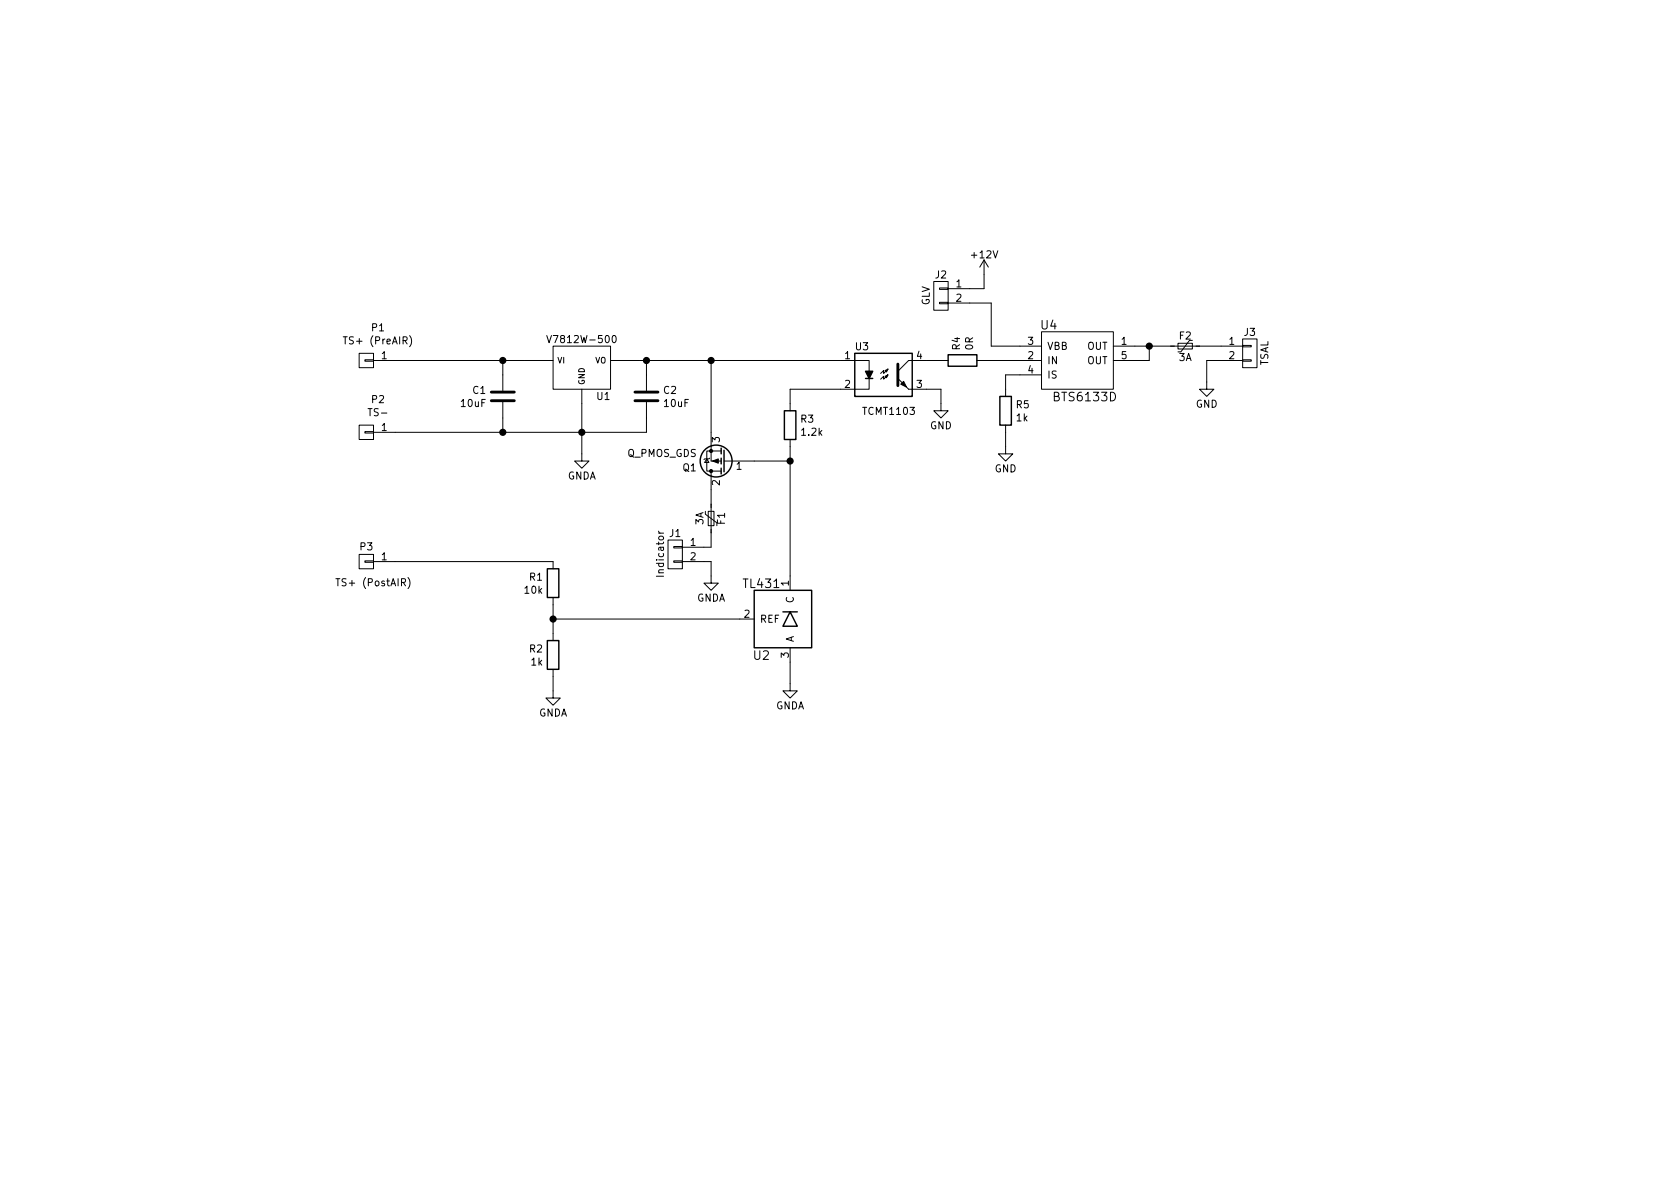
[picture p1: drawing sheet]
EESchema Schematic File Version 2
LIBS:power
LIBS:device
LIBS:transistors
LIBS:conn
LIBS:linear
LIBS:regul
LIBS:74xx
LIBS:cmos4000
LIBS:adc-dac
LIBS:memory
LIBS:xilinx
LIBS:microcontrollers
LIBS:dsp
LIBS:microchip
LIBS:analog_switches
LIBS:motorola
LIBS:texas
LIBS:intel
LIBS:audio
LIBS:interface
LIBS:digital-audio
LIBS:philips
LIBS:display
LIBS:cypress
LIBS:siliconi
LIBS:opto
LIBS:atmel
LIBS:contrib
LIBS:valves
LIBS:UNCAMotorsports
LIBS:tsal-cache
EELAYER 25 0
EELAYER END
$Descr A4 11693 8268
encoding utf-8
Sheet 1 1
Title ""
Date ""
Rev ""
Comp ""
Comment1 ""
Comment2 ""
Comment3 ""
Comment4 ""
$EndDescr
$Comp
L CONN_01X02 J3
U 1 1
P 8700 2450
F 0 "J3" H 8700 2600 50  0000 C CNN
F 1 "TSAL" V 8800 2450 50  0000 C CNN
F 2 "" H 8700 2450 50  0001 C CNN
F 3 "" H 8700 2450 50  0001 C CNN
	1    8700 2450
	1    0    0    -1  
$EndComp
$Comp
L GND #PWR8
U 1 1
P 8400 2650
F 0 "#PWR8" H 8400 2400 50  0001 C CNN
F 1 "GND" H 8400 2500 50  0000 C CNN
F 2 "" H 8400 2650 50  0001 C CNN
F 3 "" H 8400 2650 50  0001 C CNN
	1    8400 2650
	1    0    0    -1  
$EndComp
$Comp
L BTS6133D U4
U 1 1
P 7500 2500
F 0 "U4" H 7300 2750 60  0000 C CNN
F 1 "BTS6133D" H 7550 2250 60  0000 C CNN
F 2 "" H 7650 2700 60  0000 C CNN
F 3 "" H 7650 2700 60  0000 C CNN
	1    7500 2500
	1    0    0    -1  
$EndComp
$Comp
L TL431 U2
U 1 1
P 5500 4300
F 0 "U2" H 5700 4050 60  0000 C CNN
F 1 "TL431" H 5700 4550 60  0000 C CNN
F 2 "" H 5500 4250 60  0000 C CNN
F 3 "" H 5500 4250 60  0000 C CNN
	1    5500 4300
	-1   0    0    -1  
$EndComp
$Comp
L R R4
U 1 1
P 6700 2500
F 0 "R4" H 6770 2546 50  0000 L CNN
F 1 "0R" H 6770 2455 50  0000 L CNN
F 2 "Resistors_SMD:R_0805_HandSoldering" V 6630 2500 50  0001 C CNN
F 3 "" H 6700 2500 50  0000 C CNN
	1    6700 2500
	0    -1   -1   0   
$EndComp
$Comp
L R R5
U 1 1
P 7000 2850
F 0 "R5" H 7070 2896 50  0000 L CNN
F 1 "1k" H 7070 2805 50  0000 L CNN
F 2 "Resistors_SMD:R_0805_HandSoldering" V 6930 2850 50  0001 C CNN
F 3 "" H 7000 2850 50  0000 C CNN
	1    7000 2850
	1    0    0    -1  
$EndComp
$Comp
L GND #PWR7
U 1 1
P 7000 3100
F 0 "#PWR7" H 7000 2850 50  0001 C CNN
F 1 "GND" H 7000 2950 50  0000 C CNN
F 2 "" H 7000 3100 50  0001 C CNN
F 3 "" H 7000 3100 50  0001 C CNN
	1    7000 3100
	1    0    0    -1  
$EndComp
$Comp
L +12V #PWR6
U 1 1
P 6850 1900
F 0 "#PWR6" H 6850 1750 50  0001 C CNN
F 1 "+12V" H 6850 2040 50  0000 C CNN
F 2 "" H 6850 1900 50  0001 C CNN
F 3 "" H 6850 1900 50  0001 C CNN
	1    6850 1900
	1    0    0    -1  
$EndComp
$Comp
L R R1
U 1 1
P 3850 4050
F 0 "R1" H 3920 4096 50  0000 L CNN
F 1 "10k" H 3920 4005 50  0000 L CNN
F 2 "Resistors_SMD:R_0805_HandSoldering" V 3780 4050 50  0001 C CNN
F 3 "" H 3850 4050 50  0000 C CNN
	1    3850 4050
	-1   0    0    -1  
$EndComp
$Comp
L R R2
U 1 1
P 3850 4550
F 0 "R2" H 3920 4596 50  0000 L CNN
F 1 "1k" H 3920 4505 50  0000 L CNN
F 2 "Resistors_SMD:R_0805_HandSoldering" V 3780 4550 50  0001 C CNN
F 3 "" H 3850 4550 50  0000 C CNN
	1    3850 4550
	-1   0    0    -1  
$EndComp
$Comp
L CONN_01X01 P3
U 1 1
P 2550 3900
F 0 "P3" H 2550 3800 50  0000 C CNN
F 1 "TS+ (PostAIR)" H 2500 4050 50  0000 C CNN
F 2 "Wire_Pads:SolderWirePad_single_1mmDrill" H 2550 3900 50  0001 C CNN
F 3 "" H 2550 3900 50  0000 C CNN
	1    2550 3900
	-1   0    0    1   
$EndComp
$Comp
L TCMT1103 U3
U 1 1
P 6150 2600
F 0 "U3" H 5950 2800 50  0000 L CNN
F 1 "TCMT1103" H 6000 2350 50  0000 L CNN
F 2 "UNCAMotorsports:SSOP-4" H 5950 2400 50  0001 L CIN
F 3 "" H 6150 2600 50  0001 L CNN
	1    6150 2600
	1    0    0    -1  
$EndComp
$Comp
L GND #PWR5
U 1 1
P 6550 2800
F 0 "#PWR5" H 6550 2550 50  0001 C CNN
F 1 "GND" H 6550 2650 50  0000 C CNN
F 2 "" H 6550 2800 50  0001 C CNN
F 3 "" H 6550 2800 50  0001 C CNN
	1    6550 2800
	1    0    0    -1  
$EndComp
$Comp
L V7812W-500 U1
U 1 1
P 4050 2550
F 0 "U1" H 4200 2354 50  0000 C CNN
F 1 "V7812W-500" H 4050 2750 50  0000 C CNN
F 2 "" H 4050 2550 50  0000 C CNN
F 3 "" H 4050 2550 50  0000 C CNN
	1    4050 2550
	1    0    0    -1  
$EndComp
$Comp
L C C2
U 1 1
P 4500 2750
F 0 "C2" H 4615 2796 50  0000 L CNN
F 1 "10uF" H 4615 2705 50  0000 L CNN
F 2 "Capacitors_ThroughHole:CP_Radial_D5.0mm_P2.00mm" H 4538 2600 50  0001 C CNN
F 3 "" H 4500 2750 50  0000 C CNN
	1    4500 2750
	1    0    0    -1  
$EndComp
$Comp
L C C1
U 1 1
P 3500 2750
F 0 "C1" H 3615 2796 50  0000 L CNN
F 1 "10uF" H 3615 2705 50  0000 L CNN
F 2 "Capacitors_ThroughHole:CP_Radial_D5.0mm_P2.00mm" H 3538 2600 50  0001 C CNN
F 3 "" H 3500 2750 50  0000 C CNN
	1    3500 2750
	-1   0    0    -1  
$EndComp
$Comp
L CONN_01X01 P1
U 1 1
P 2550 2500
F 0 "P1" H 2469 2275 50  0000 C CNN
F 1 "TS+ (PreAIR)" H 2469 2366 50  0000 C CNN
F 2 "Wire_Pads:SolderWirePad_single_2mmDrill" H 2550 2500 50  0001 C CNN
F 3 "" H 2550 2500 50  0000 C CNN
	1    2550 2500
	-1   0    0    1   
$EndComp
$Comp
L CONN_01X01 P2
U 1 1
P 2550 3000
F 0 "P2" H 2469 2775 50  0000 C CNN
F 1 "TS-" H 2469 2866 50  0000 C CNN
F 2 "Wire_Pads:SolderWirePad_single_2mmDrill" H 2550 3000 50  0001 C CNN
F 3 "" H 2550 3000 50  0000 C CNN
	1    2550 3000
	-1   0    0    1   
$EndComp
$Comp
L GNDA #PWR2
U 1 1
P 4050 3150
F 0 "#PWR2" H 4050 2900 50  0001 C CNN
F 1 "GNDA" H 4050 3000 50  0000 C CNN
F 2 "" H 4050 3150 50  0001 C CNN
F 3 "" H 4050 3150 50  0001 C CNN
	1    4050 3150
	1    0    0    -1  
$EndComp
$Comp
L GNDA #PWR4
U 1 1
P 5500 4750
F 0 "#PWR4" H 5500 4500 50  0001 C CNN
F 1 "GNDA" H 5500 4600 50  0000 C CNN
F 2 "" H 5500 4750 50  0001 C CNN
F 3 "" H 5500 4750 50  0001 C CNN
	1    5500 4750
	1    0    0    -1  
$EndComp
$Comp
L GNDA #PWR1
U 1 1
P 3850 4800
F 0 "#PWR1" H 3850 4550 50  0001 C CNN
F 1 "GNDA" H 3850 4650 50  0000 C CNN
F 2 "" H 3850 4800 50  0001 C CNN
F 3 "" H 3850 4800 50  0001 C CNN
	1    3850 4800
	1    0    0    -1  
$EndComp
$Comp
L CONN_01X02 J1
U 1 1
P 4700 3850
F 0 "J1" H 4700 4000 50  0000 C CNN
F 1 "Indicator" V 4800 3850 50  0000 C CNN
F 2 "" H 4700 3850 50  0001 C CNN
F 3 "" H 4700 3850 50  0001 C CNN
	1    4700 3850
	-1   0    0    -1  
$EndComp
$Comp
L R R3
U 1 1
P 5500 2950
F 0 "R3" H 5570 2996 50  0000 L CNN
F 1 "1.2k" H 5570 2905 50  0000 L CNN
F 2 "Resistors_SMD:R_0805_HandSoldering" V 5430 2950 50  0001 C CNN
F 3 "" H 5500 2950 50  0000 C CNN
	1    5500 2950
	1    0    0    -1  
$EndComp
$Comp
L Polyfuse_Small F2
U 1 1
P 8250 2400
F 0 "F2" V 8175 2400 50  0000 C CNN
F 1 "3A" V 8325 2400 50  0000 C CNN
F 2 "" H 8300 2200 50  0001 L CNN
F 3 "" H 8250 2400 50  0001 C CNN
	1    8250 2400
	0    1    1    0   
$EndComp
$Comp
L Q_PMOS_GDS Q1
U 1 1
P 5050 3200
F 0 "Q1" H 5250 3250 50  0000 L CNN
F 1 "Q_PMOS_GDS" H 5250 3150 50  0000 L CNN
F 2 "" H 5250 3300 50  0001 C CNN
F 3 "" H 5050 3200 50  0001 C CNN
	1    5050 3200
	-1   0    0    1   
$EndComp
$Comp
L CONN_01X02 J2
U 1 1
P 6550 2050
F 0 "J2" H 6550 2200 50  0000 C CNN
F 1 "GLV" V 6650 2050 50  0000 C CNN
F 2 "" H 6550 2050 50  0001 C CNN
F 3 "" H 6550 2050 50  0001 C CNN
	1    6550 2050
	-1   0    0    -1  
$EndComp
$Comp
L GNDA #PWR3
U 1 1
P 4950 4000
F 0 "#PWR3" H 4950 3750 50  0001 C CNN
F 1 "GNDA" H 4950 3850 50  0000 C CNN
F 2 "" H 4950 4000 50  0001 C CNN
F 3 "" H 4950 4000 50  0001 C CNN
	1    4950 4000
	1    0    0    -1  
$EndComp
$Comp
L Polyfuse_Small F1
U 1 1
P 4950 3600
F 0 "F1" V 4875 3600 50  0000 C CNN
F 1 "3A" V 5025 3600 50  0000 C CNN
F 2 "" H 5000 3400 50  0001 L CNN
F 3 "" H 4950 3600 50  0001 C CNN
	1    4950 3600
	-1   0    0    1   
$EndComp
Wire Wire Line
	6750 2100 6900 2100
Wire Wire Line
	6850 2000 6850 1900
Wire Wire Line
	6750 2000 6850 2000
Connection ~ 5500 3200
Wire Wire Line
	5500 3100 5500 3200
Wire Wire Line
	8350 2400 8500 2400
Wire Wire Line
	7900 2400 8000 2400
Wire Wire Line
	8000 2400 8150 2400
Wire Wire Line
	5500 2700 5500 2800
Connection ~ 3500 3000
Wire Wire Line
	2750 2500 3250 2500
Connection ~ 3500 2500
Wire Wire Line
	3250 2500 3500 2500
Wire Wire Line
	3500 2500 3650 2500
Wire Wire Line
	3500 2600 3500 2500
Wire Wire Line
	3500 2900 3500 3000
Connection ~ 4050 3000
Wire Wire Line
	2750 3000 3500 3000
Wire Wire Line
	3500 3000 4050 3000
Wire Wire Line
	4050 3000 4500 3000
Wire Wire Line
	4500 3000 4500 2900
Connection ~ 4500 2500
Wire Wire Line
	4500 2600 4500 2500
Wire Wire Line
	4050 2800 4050 3000
Wire Wire Line
	4050 3000 4050 3150
Wire Wire Line
	4450 2500 4500 2500
Wire Wire Line
	4500 2500 4950 2500
Wire Wire Line
	4950 2500 5850 2500
Wire Wire Line
	6550 2700 6550 2800
Wire Wire Line
	6450 2700 6550 2700
Wire Wire Line
	5500 2700 5850 2700
Wire Wire Line
	6550 2500 6450 2500
Wire Wire Line
	6850 2500 7100 2500
Wire Wire Line
	3850 3900 2750 3900
Wire Wire Line
	3850 4200 3850 4300
Wire Wire Line
	3850 4300 3850 4400
Wire Wire Line
	3850 4800 3850 4700
Wire Wire Line
	3850 4300 5150 4300
Connection ~ 3850 4300
Wire Wire Line
	6900 2400 7100 2400
Wire Wire Line
	6900 2100 6900 2400
Wire Wire Line
	7000 3000 7000 3100
Wire Wire Line
	7000 2600 7100 2600
Wire Wire Line
	7000 2700 7000 2600
Wire Wire Line
	5500 4750 5500 4600
Connection ~ 8000 2400
Wire Wire Line
	8000 2500 8000 2400
Wire Wire Line
	7900 2500 8000 2500
Wire Wire Line
	8400 2500 8500 2500
Wire Wire Line
	8400 2650 8400 2500
Wire Wire Line
	5250 3200 5500 3200
Wire Wire Line
	4950 3000 4950 2500
Connection ~ 4950 2500
Wire Wire Line
	4900 3800 4950 3800
Wire Wire Line
	4900 3900 4950 3900
Wire Wire Line
	4950 3900 4950 4000
Wire Wire Line
	4950 3500 4950 3400
Wire Wire Line
	4950 3800 4950 3700
Wire Wire Line
	5500 3200 5500 4000
$EndSCHEMATC
